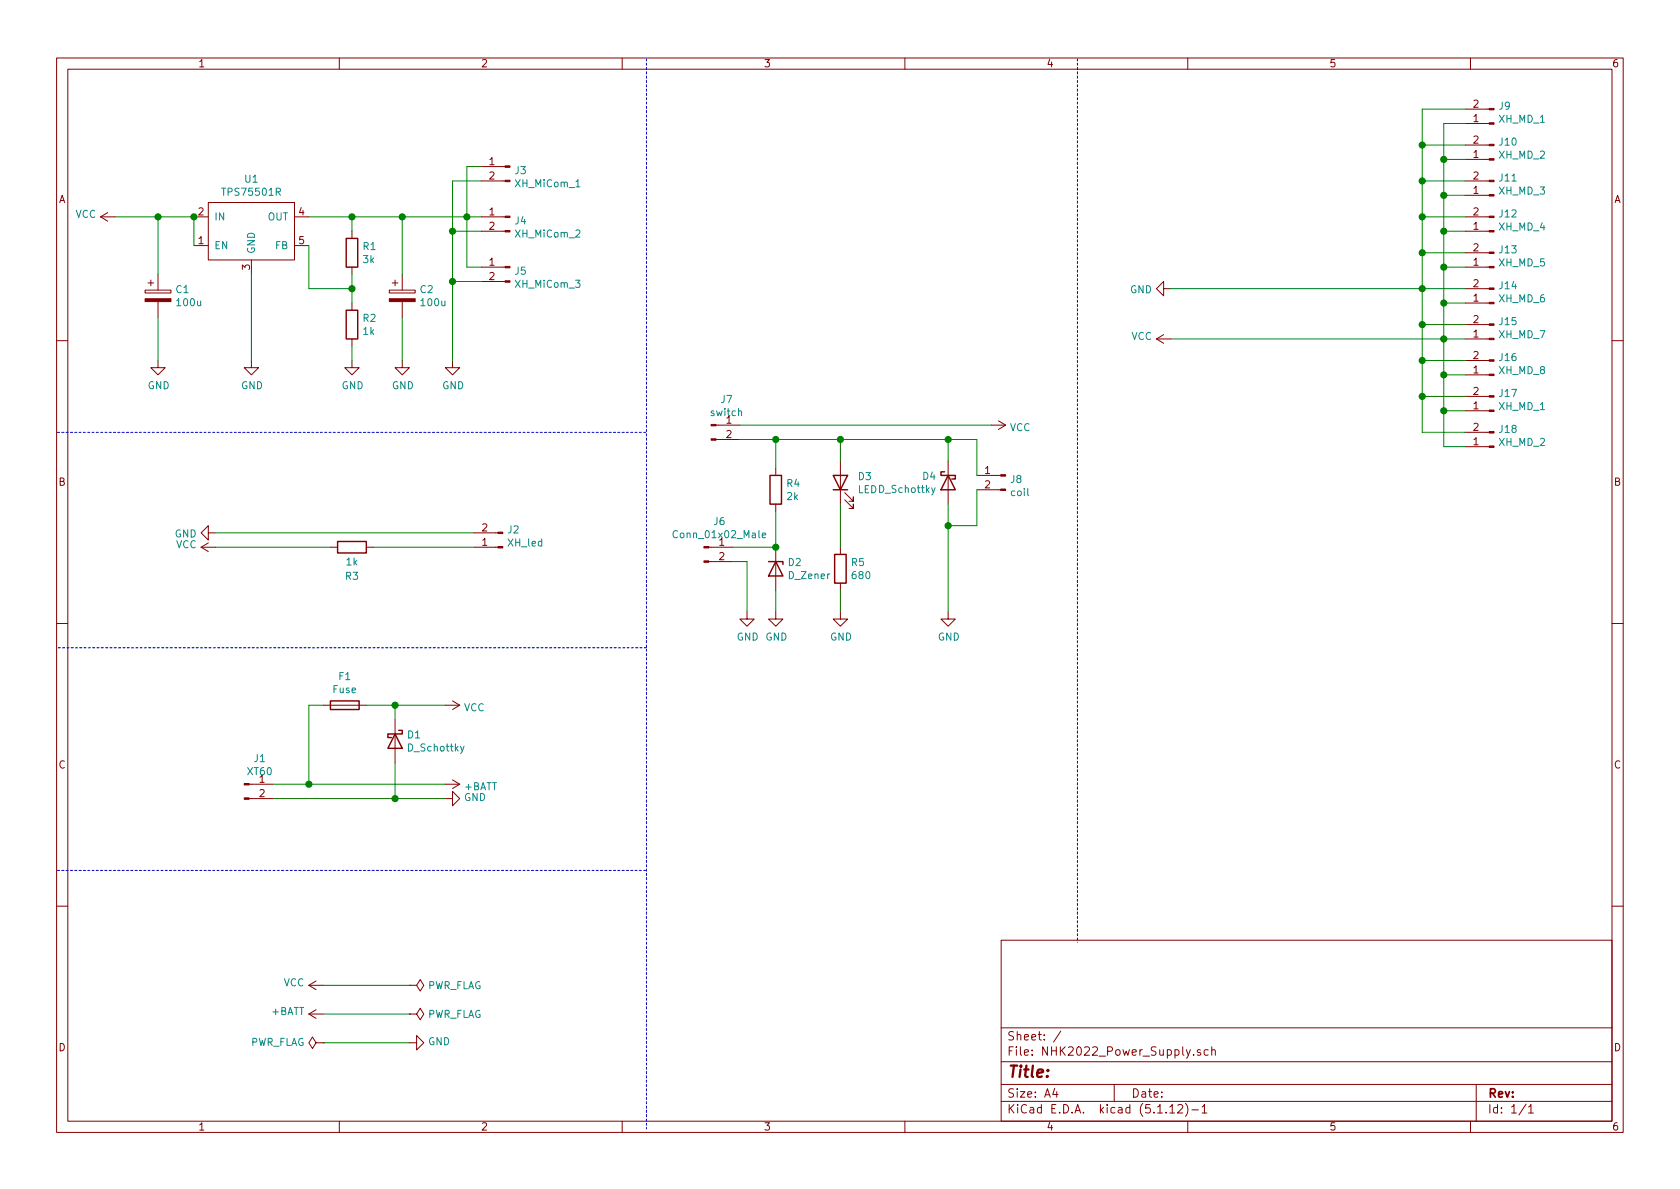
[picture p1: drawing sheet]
EESchema Schematic File Version 4
EELAYER 30 0
EELAYER END
$Descr A4 11693 8268
encoding utf-8
Sheet 1 1
Title ""
Date ""
Rev ""
Comp ""
Comment1 ""
Comment2 ""
Comment3 ""
Comment4 ""
$EndDescr
$Comp
L Connector:Conn_01x02_Male J1
U 1 1
P 1700 5450
F 0 "J1" H 1808 5631 50  0000 C CNN
F 1 "XT60" H 1808 5540 50  0000 C CNN
F 2 "XT60PW-M:AMASS_XT60PW-M" H 1700 5450 50  0001 C CNN
F 3 "~" H 1700 5450 50  0001 C CNN
	1    1700 5450
	1    0    0    -1  
$EndComp
$Comp
L power:GND #PWR013
U 1 1
P 3100 5550
F 0 "#PWR013" H 3100 5300 50  0001 C CNN
F 1 "GND" V 3105 5422 50  0000 R CNN
F 2 "" H 3100 5550 50  0001 C CNN
F 3 "" H 3100 5550 50  0001 C CNN
	1    3100 5550
	0    -1   -1   0   
$EndComp
$Comp
L power:+BATT #PWR012
U 1 1
P 3100 5450
F 0 "#PWR012" H 3100 5300 50  0001 C CNN
F 1 "+BATT" V 3115 5578 50  0000 L CNN
F 2 "" H 3100 5450 50  0001 C CNN
F 3 "" H 3100 5450 50  0001 C CNN
	1    3100 5450
	0    1    1    0   
$EndComp
$Comp
L power:+BATT #PWR07
U 1 1
P 2250 7050
F 0 "#PWR07" H 2250 6900 50  0001 C CNN
F 1 "+BATT" V 2265 7177 50  0000 L CNN
F 2 "" H 2250 7050 50  0001 C CNN
F 3 "" H 2250 7050 50  0001 C CNN
	1    2250 7050
	0    -1   -1   0   
$EndComp
$Comp
L power:PWR_FLAG #FLG03
U 1 1
P 2850 7050
F 0 "#FLG03" H 2850 7125 50  0001 C CNN
F 1 "PWR_FLAG" V 2850 7178 50  0000 L CNN
F 2 "" H 2850 7050 50  0001 C CNN
F 3 "~" H 2850 7050 50  0001 C CNN
	1    2850 7050
	0    1    1    0   
$EndComp
Wire Wire Line
	2250 7050 2850 7050
$Comp
L power:PWR_FLAG #FLG01
U 1 1
P 2250 7250
F 0 "#FLG01" H 2250 7325 50  0001 C CNN
F 1 "PWR_FLAG" V 2250 7377 50  0000 L CNN
F 2 "" H 2250 7250 50  0001 C CNN
F 3 "~" H 2250 7250 50  0001 C CNN
	1    2250 7250
	0    -1   -1   0   
$EndComp
$Comp
L power:GND #PWR010
U 1 1
P 2850 7250
F 0 "#PWR010" H 2850 7000 50  0001 C CNN
F 1 "GND" V 2855 7122 50  0000 R CNN
F 2 "" H 2850 7250 50  0001 C CNN
F 3 "" H 2850 7250 50  0001 C CNN
	1    2850 7250
	0    -1   -1   0   
$EndComp
Wire Wire Line
	2250 7250 2850 7250
$Comp
L Connector:Conn_01x02_Male J9
U 1 1
P 10400 850
F 0 "J9" H 10372 732 50  0000 R CNN
F 1 "XH_MD_1" H 10372 823 50  0000 R CNN
F 2 "Connector_JST:JST_XH_S2B-XH-A_1x02_P2.50mm_Horizontal" H 10400 850 50  0001 C CNN
F 3 "~" H 10400 850 50  0001 C CNN
	1    10400 850 
	-1   0    0    1   
$EndComp
$Comp
L Connector:Conn_01x02_Male J10
U 1 1
P 10400 1100
F 0 "J10" H 10372 982 50  0000 R CNN
F 1 "XH_MD_2" H 10372 1073 50  0000 R CNN
F 2 "Connector_JST:JST_XH_S2B-XH-A_1x02_P2.50mm_Horizontal" H 10400 1100 50  0001 C CNN
F 3 "~" H 10400 1100 50  0001 C CNN
	1    10400 1100
	-1   0    0    1   
$EndComp
$Comp
L Connector:Conn_01x02_Male J11
U 1 1
P 10400 1350
F 0 "J11" H 10372 1232 50  0000 R CNN
F 1 "XH_MD_3" H 10372 1323 50  0000 R CNN
F 2 "Connector_JST:JST_XH_S2B-XH-A_1x02_P2.50mm_Horizontal" H 10400 1350 50  0001 C CNN
F 3 "~" H 10400 1350 50  0001 C CNN
	1    10400 1350
	-1   0    0    1   
$EndComp
$Comp
L Connector:Conn_01x02_Male J12
U 1 1
P 10400 1600
F 0 "J12" H 10372 1482 50  0000 R CNN
F 1 "XH_MD_4" H 10372 1573 50  0000 R CNN
F 2 "Connector_JST:JST_XH_S2B-XH-A_1x02_P2.50mm_Horizontal" H 10400 1600 50  0001 C CNN
F 3 "~" H 10400 1600 50  0001 C CNN
	1    10400 1600
	-1   0    0    1   
$EndComp
$Comp
L Connector:Conn_01x02_Male J13
U 1 1
P 10400 1850
F 0 "J13" H 10372 1732 50  0000 R CNN
F 1 "XH_MD_5" H 10372 1823 50  0000 R CNN
F 2 "Connector_JST:JST_XH_S2B-XH-A_1x02_P2.50mm_Horizontal" H 10400 1850 50  0001 C CNN
F 3 "~" H 10400 1850 50  0001 C CNN
	1    10400 1850
	-1   0    0    1   
$EndComp
$Comp
L Connector:Conn_01x02_Male J14
U 1 1
P 10400 2100
F 0 "J14" H 10372 1982 50  0000 R CNN
F 1 "XH_MD_6" H 10372 2073 50  0000 R CNN
F 2 "Connector_JST:JST_XH_S2B-XH-A_1x02_P2.50mm_Horizontal" H 10400 2100 50  0001 C CNN
F 3 "~" H 10400 2100 50  0001 C CNN
	1    10400 2100
	-1   0    0    1   
$EndComp
Wire Wire Line
	10050 2350 10050 2100
Wire Wire Line
	10050 850  10200 850 
Wire Wire Line
	10050 1100 10200 1100
Connection ~ 10050 1100
Wire Wire Line
	10050 1100 10050 850 
Wire Wire Line
	10050 1350 10200 1350
Connection ~ 10050 1350
Wire Wire Line
	10050 1350 10050 1100
Wire Wire Line
	10050 1600 10200 1600
Connection ~ 10050 1600
Wire Wire Line
	10050 1600 10050 1350
Wire Wire Line
	10050 1850 10200 1850
Connection ~ 10050 1850
Wire Wire Line
	10050 1850 10050 1600
Wire Wire Line
	10050 2100 10200 2100
Connection ~ 10050 2100
Wire Wire Line
	10050 2100 10050 1850
Wire Wire Line
	10200 750  9900 750 
Wire Wire Line
	9900 750  9900 1000
Wire Wire Line
	10200 1000 9900 1000
Connection ~ 9900 1000
Wire Wire Line
	9900 1000 9900 1250
Wire Wire Line
	10200 1250 9900 1250
Connection ~ 9900 1250
Wire Wire Line
	9900 1250 9900 1500
Wire Wire Line
	10200 1500 9900 1500
Connection ~ 9900 1500
Wire Wire Line
	9900 1500 9900 1750
Wire Wire Line
	10200 1750 9900 1750
Connection ~ 9900 1750
Wire Wire Line
	9900 1750 9900 2000
Wire Wire Line
	10200 2000 9900 2000
Connection ~ 9900 2000
$Comp
L power:GND #PWR03
U 1 1
P 1500 3700
F 0 "#PWR03" H 1500 3450 50  0001 C CNN
F 1 "GND" V 1505 3572 50  0000 R CNN
F 2 "" H 1500 3700 50  0001 C CNN
F 3 "" H 1500 3700 50  0001 C CNN
	1    1500 3700
	0    1    1    0   
$EndComp
$Comp
L power:GND #PWR020
U 1 1
P 8150 2000
F 0 "#PWR020" H 8150 1750 50  0001 C CNN
F 1 "GND" V 8155 1872 50  0000 R CNN
F 2 "" H 8150 2000 50  0001 C CNN
F 3 "" H 8150 2000 50  0001 C CNN
	1    8150 2000
	0    1    1    0   
$EndComp
$Comp
L power:GND #PWR08
U 1 1
P 2450 2500
F 0 "#PWR08" H 2450 2250 50  0001 C CNN
F 1 "GND" H 2455 2327 50  0000 C CNN
F 2 "" H 2450 2500 50  0001 C CNN
F 3 "" H 2450 2500 50  0001 C CNN
	1    2450 2500
	1    0    0    -1  
$EndComp
Wire Wire Line
	2450 2400 2450 2500
$Comp
L Device:R R2
U 1 1
P 2450 2250
F 0 "R2" H 2520 2296 50  0000 L CNN
F 1 "1k" H 2520 2205 50  0000 L CNN
F 2 "Resistor_THT:R_Axial_DIN0207_L6.3mm_D2.5mm_P7.62mm_Horizontal" V 2380 2250 50  0001 C CNN
F 3 "~" H 2450 2250 50  0001 C CNN
	1    2450 2250
	1    0    0    -1  
$EndComp
Wire Wire Line
	2450 1500 2450 1600
$Comp
L Device:R R1
U 1 1
P 2450 1750
F 0 "R1" H 2520 1796 50  0000 L CNN
F 1 "3k" H 2520 1705 50  0000 L CNN
F 2 "Resistor_THT:R_Axial_DIN0207_L6.3mm_D2.5mm_P7.62mm_Horizontal" V 2380 1750 50  0001 C CNN
F 3 "~" H 2450 1750 50  0001 C CNN
	1    2450 1750
	1    0    0    -1  
$EndComp
$Comp
L Connector:Conn_01x02_Male J3
U 1 1
P 3550 1150
F 0 "J3" H 3522 1124 50  0000 R CNN
F 1 "XH_MiCom_1" H 3522 1033 50  0000 R CNN
F 2 "Connector_JST:JST_XH_S2B-XH-A_1x02_P2.50mm_Horizontal" H 3550 1150 50  0001 C CNN
F 3 "~" H 3550 1150 50  0001 C CNN
	1    3550 1150
	-1   0    0    -1  
$EndComp
$Comp
L power:GND #PWR09
U 1 1
P 2800 2500
F 0 "#PWR09" H 2800 2250 50  0001 C CNN
F 1 "GND" H 2805 2327 50  0000 C CNN
F 2 "" H 2800 2500 50  0001 C CNN
F 3 "" H 2800 2500 50  0001 C CNN
	1    2800 2500
	1    0    0    -1  
$EndComp
$Comp
L power:GND #PWR014
U 1 1
P 3150 2500
F 0 "#PWR014" H 3150 2250 50  0001 C CNN
F 1 "GND" H 3155 2327 50  0000 C CNN
F 2 "" H 3150 2500 50  0001 C CNN
F 3 "" H 3150 2500 50  0001 C CNN
	1    3150 2500
	1    0    0    -1  
$EndComp
Wire Notes Line
	400  3000 4500 3000
Wire Notes Line
	4500 400  4500 7850
Wire Notes Line
	7500 400  7500 6550
Wire Notes Line
	4500 4500 400  4500
Wire Notes Line
	400  6050 4500 6050
$Comp
L Connector:Conn_01x02_Male J4
U 1 1
P 3550 1500
F 0 "J4" H 3522 1474 50  0000 R CNN
F 1 "XH_MiCom_2" H 3522 1383 50  0000 R CNN
F 2 "Connector_JST:JST_XH_S2B-XH-A_1x02_P2.50mm_Horizontal" H 3550 1500 50  0001 C CNN
F 3 "~" H 3550 1500 50  0001 C CNN
	1    3550 1500
	-1   0    0    -1  
$EndComp
$Comp
L Connector:Conn_01x02_Male J5
U 1 1
P 3550 1850
F 0 "J5" H 3522 1824 50  0000 R CNN
F 1 "XH_MiCom_3" H 3522 1733 50  0000 R CNN
F 2 "Connector_JST:JST_XH_S2B-XH-A_1x02_P2.50mm_Horizontal" H 3550 1850 50  0001 C CNN
F 3 "~" H 3550 1850 50  0001 C CNN
	1    3550 1850
	-1   0    0    -1  
$EndComp
Wire Wire Line
	3350 1150 3250 1150
Wire Wire Line
	3250 1150 3250 1500
Connection ~ 3250 1500
Wire Wire Line
	3250 1500 3350 1500
Wire Wire Line
	3250 1500 3250 1850
Wire Wire Line
	3250 1850 3350 1850
Wire Wire Line
	3350 1250 3150 1250
Wire Wire Line
	3150 1250 3150 1600
Wire Wire Line
	3350 1600 3150 1600
Connection ~ 3150 1600
Wire Wire Line
	3150 1600 3150 1950
Wire Wire Line
	3350 1950 3150 1950
Connection ~ 3150 1950
Wire Wire Line
	3150 1950 3150 2500
$Comp
L Connector:Conn_01x02_Male J2
U 1 1
P 3500 3800
F 0 "J2" H 3472 3682 50  0000 R CNN
F 1 "XH_led" H 3472 3773 50  0000 R CNN
F 2 "Connector_JST:JST_XH_S2B-XH-A_1x02_P2.50mm_Horizontal" H 3500 3800 50  0001 C CNN
F 3 "~" H 3500 3800 50  0001 C CNN
	1    3500 3800
	-1   0    0    1   
$EndComp
$Comp
L Device:Fuse F1
U 1 1
P 2400 4900
F 0 "F1" V 2597 4900 50  0000 C CNN
F 1 "Fuse" V 2506 4900 50  0000 C CNN
F 2 "Fuse:Fuse_Holder" V 2330 4900 50  0001 C CNN
F 3 "~" H 2400 4900 50  0001 C CNN
	1    2400 4900
	0    -1   -1   0   
$EndComp
Connection ~ 1100 1500
Wire Wire Line
	1900 5450 2150 5450
Wire Wire Line
	2150 4900 2250 4900
Connection ~ 2150 5450
Wire Wire Line
	2150 5450 3100 5450
$Comp
L Connector:Conn_01x02_Male J7
U 1 1
P 4950 2950
F 0 "J7" H 5058 3131 50  0000 C CNN
F 1 "switch" H 5058 3040 50  0000 C CNN
F 2 "Connector_JST:JST_XH_S2B-XH-A_1x02_P2.50mm_Horizontal" H 4950 2950 50  0001 C CNN
F 3 "~" H 4950 2950 50  0001 C CNN
	1    4950 2950
	1    0    0    -1  
$EndComp
$Comp
L Connector:Conn_01x02_Male J8
U 1 1
P 7000 3300
F 0 "J8" H 6972 3274 50  0000 R CNN
F 1 "coil" H 6972 3183 50  0000 R CNN
F 2 "Connector_JST:JST_XH_S2B-XH-A_1x02_P2.50mm_Horizontal" H 7000 3300 50  0001 C CNN
F 3 "~" H 7000 3300 50  0001 C CNN
	1    7000 3300
	-1   0    0    -1  
$EndComp
Wire Wire Line
	6800 3050 6800 3300
$Comp
L Device:D_Schottky D4
U 1 1
P 6600 3350
F 0 "D4" V 6554 3430 50  0000 L CNN
F 1 "D_Schottky" V 6645 3430 50  0000 L CNN
F 2 "Diode_THT:D_DO-35_SOD27_P7.62mm_Horizontal" H 6600 3350 50  0001 C CNN
F 3 "~" H 6600 3350 50  0001 C CNN
	1    6600 3350
	0    -1   1    0   
$EndComp
Wire Wire Line
	6600 3050 6600 3200
Wire Wire Line
	6600 3500 6600 3650
$Comp
L power:GND #PWR018
U 1 1
P 6600 4250
F 0 "#PWR018" H 6600 4000 50  0001 C CNN
F 1 "GND" H 6605 4077 50  0000 C CNN
F 2 "" H 6600 4250 50  0001 C CNN
F 3 "" H 6600 4250 50  0001 C CNN
	1    6600 4250
	1    0    0    -1  
$EndComp
Wire Wire Line
	6800 3400 6800 3650
Wire Wire Line
	6800 3650 6600 3650
Wire Wire Line
	6600 3650 6600 4250
$Comp
L Device:LED D3
U 1 1
P 5850 3350
F 0 "D3" V 5889 3232 50  0000 R CNN
F 1 "LED" V 5798 3232 50  0000 R CNN
F 2 "LED_THT:LED_D3.0mm" H 5850 3350 50  0001 C CNN
F 3 "~" H 5850 3350 50  0001 C CNN
	1    5850 3350
	0    -1   -1   0   
$EndComp
Connection ~ 6600 3050
Wire Wire Line
	6600 3050 6800 3050
Connection ~ 6600 3650
Wire Wire Line
	5150 3050 5400 3050
$Comp
L Device:R R5
U 1 1
P 5850 3950
F 0 "R5" H 5920 3996 50  0000 L CNN
F 1 "680" H 5920 3905 50  0000 L CNN
F 2 "Resistor_THT:R_Axial_DIN0207_L6.3mm_D2.5mm_P7.62mm_Horizontal" V 5780 3950 50  0001 C CNN
F 3 "~" H 5850 3950 50  0001 C CNN
	1    5850 3950
	1    0    0    -1  
$EndComp
Wire Wire Line
	5850 3500 5850 3800
Wire Wire Line
	5850 3200 5850 3050
Connection ~ 5850 3050
Wire Wire Line
	5850 3050 6600 3050
Wire Wire Line
	5850 4100 5850 4250
$Comp
L power:GND #PWR017
U 1 1
P 5850 4250
F 0 "#PWR017" H 5850 4000 50  0001 C CNN
F 1 "GND" H 5855 4077 50  0000 C CNN
F 2 "" H 5850 4250 50  0001 C CNN
F 3 "" H 5850 4250 50  0001 C CNN
	1    5850 4250
	1    0    0    -1  
$EndComp
$Comp
L Device:D_Zener D2
U 1 1
P 5400 3950
F 0 "D2" V 5354 4030 50  0000 L CNN
F 1 "D_Zener" V 5445 4030 50  0000 L CNN
F 2 "Diode_THT:D_DO-34_SOD68_P7.62mm_Horizontal" H 5400 3950 50  0001 C CNN
F 3 "~" H 5400 3950 50  0001 C CNN
	1    5400 3950
	0    1    1    0   
$EndComp
$Comp
L Device:R R4
U 1 1
P 5400 3400
F 0 "R4" H 5470 3446 50  0000 L CNN
F 1 "2k" H 5470 3355 50  0000 L CNN
F 2 "Resistor_THT:R_Axial_DIN0207_L6.3mm_D2.5mm_P7.62mm_Horizontal" V 5330 3400 50  0001 C CNN
F 3 "~" H 5400 3400 50  0001 C CNN
	1    5400 3400
	1    0    0    -1  
$EndComp
Wire Wire Line
	5400 3050 5400 3250
Connection ~ 5400 3050
Wire Wire Line
	5400 3050 5850 3050
Wire Wire Line
	5400 4100 5400 4250
$Comp
L power:GND #PWR016
U 1 1
P 5400 4250
F 0 "#PWR016" H 5400 4000 50  0001 C CNN
F 1 "GND" H 5405 4077 50  0000 C CNN
F 2 "" H 5400 4250 50  0001 C CNN
F 3 "" H 5400 4250 50  0001 C CNN
	1    5400 4250
	1    0    0    -1  
$EndComp
$Comp
L Connector:Conn_01x02_Male J6
U 1 1
P 4900 3800
F 0 "J6" H 5008 3981 50  0000 C CNN
F 1 "Conn_01x02_Male" H 5008 3890 50  0000 C CNN
F 2 "Connector_JST:JST_XH_S2B-XH-A_1x02_P2.50mm_Horizontal" H 4900 3800 50  0001 C CNN
F 3 "~" H 4900 3800 50  0001 C CNN
	1    4900 3800
	1    0    0    -1  
$EndComp
Wire Wire Line
	5400 3550 5400 3800
Wire Wire Line
	5100 3800 5400 3800
Connection ~ 5400 3800
Wire Wire Line
	5100 3900 5200 3900
Wire Wire Line
	5200 3900 5200 4250
$Comp
L power:GND #PWR015
U 1 1
P 5200 4250
F 0 "#PWR015" H 5200 4000 50  0001 C CNN
F 1 "GND" H 5205 4077 50  0000 C CNN
F 2 "" H 5200 4250 50  0001 C CNN
F 3 "" H 5200 4250 50  0001 C CNN
	1    5200 4250
	1    0    0    -1  
$EndComp
Wire Wire Line
	2150 4900 2150 5450
Wire Wire Line
	8150 2000 9900 2000
Wire Wire Line
	1500 3700 3300 3700
Wire Wire Line
	8150 2350 10050 2350
$Comp
L Connector:Conn_01x02_Male J15
U 1 1
P 10400 2350
F 0 "J15" H 10372 2232 50  0000 R CNN
F 1 "XH_MD_7" H 10372 2323 50  0000 R CNN
F 2 "Connector_JST:JST_XH_S2B-XH-A_1x02_P2.50mm_Horizontal" H 10400 2350 50  0001 C CNN
F 3 "~" H 10400 2350 50  0001 C CNN
	1    10400 2350
	-1   0    0    1   
$EndComp
$Comp
L Connector:Conn_01x02_Male J16
U 1 1
P 10400 2600
F 0 "J16" H 10372 2482 50  0000 R CNN
F 1 "XH_MD_8" H 10372 2573 50  0000 R CNN
F 2 "Connector_JST:JST_XH_S2B-XH-A_1x02_P2.50mm_Horizontal" H 10400 2600 50  0001 C CNN
F 3 "~" H 10400 2600 50  0001 C CNN
	1    10400 2600
	-1   0    0    1   
$EndComp
Wire Wire Line
	10050 2350 10200 2350
Connection ~ 10050 2350
Wire Wire Line
	10050 2350 10050 2600
Wire Wire Line
	10050 2600 10200 2600
Wire Wire Line
	10200 2500 9900 2500
Wire Wire Line
	9900 2500 9900 2250
Connection ~ 9900 2250
Wire Wire Line
	9900 2250 9900 2000
Wire Wire Line
	9900 2250 10200 2250
Wire Wire Line
	2800 1500 2800 1900
Wire Wire Line
	2800 2200 2800 2500
$Comp
L power:VCC #PWR06
U 1 1
P 2250 6850
F 0 "#PWR06" H 2250 6700 50  0001 C CNN
F 1 "VCC" V 2265 6978 50  0000 L CNN
F 2 "" H 2250 6850 50  0001 C CNN
F 3 "" H 2250 6850 50  0001 C CNN
	1    2250 6850
	0    -1   -1   0   
$EndComp
$Comp
L power:PWR_FLAG #FLG02
U 1 1
P 2850 6850
F 0 "#FLG02" H 2850 6925 50  0001 C CNN
F 1 "PWR_FLAG" V 2850 6978 50  0000 L CNN
F 2 "" H 2850 6850 50  0001 C CNN
F 3 "~" H 2850 6850 50  0001 C CNN
	1    2850 6850
	0    1    1    0   
$EndComp
Wire Wire Line
	2250 6850 2850 6850
$Comp
L power:VCC #PWR011
U 1 1
P 3100 4900
F 0 "#PWR011" H 3100 4750 50  0001 C CNN
F 1 "VCC" V 3115 5028 50  0000 L CNN
F 2 "" H 3100 4900 50  0001 C CNN
F 3 "" H 3100 4900 50  0001 C CNN
	1    3100 4900
	0    1    1    0   
$EndComp
$Comp
L power:VCC #PWR04
U 1 1
P 1500 3800
F 0 "#PWR04" H 1500 3650 50  0001 C CNN
F 1 "VCC" V 1515 3927 50  0000 L CNN
F 2 "" H 1500 3800 50  0001 C CNN
F 3 "" H 1500 3800 50  0001 C CNN
	1    1500 3800
	0    -1   -1   0   
$EndComp
$Comp
L power:VCC #PWR01
U 1 1
P 800 1500
F 0 "#PWR01" H 800 1350 50  0001 C CNN
F 1 "VCC" V 815 1627 50  0000 L CNN
F 2 "" H 800 1500 50  0001 C CNN
F 3 "" H 800 1500 50  0001 C CNN
	1    800  1500
	0    -1   -1   0   
$EndComp
$Comp
L power:VCC #PWR021
U 1 1
P 8150 2350
F 0 "#PWR021" H 8150 2200 50  0001 C CNN
F 1 "VCC" V 8165 2477 50  0000 L CNN
F 2 "" H 8150 2350 50  0001 C CNN
F 3 "" H 8150 2350 50  0001 C CNN
	1    8150 2350
	0    -1   -1   0   
$EndComp
$Comp
L Device:R R3
U 1 1
P 2450 3800
F 0 "R3" V 2650 3800 50  0000 C CNN
F 1 "1k" V 2550 3800 50  0000 C CNN
F 2 "Resistor_THT:R_Axial_DIN0207_L6.3mm_D2.5mm_P7.62mm_Horizontal" V 2380 3800 50  0001 C CNN
F 3 "~" H 2450 3800 50  0001 C CNN
	1    2450 3800
	0    1    1    0   
$EndComp
Wire Wire Line
	2600 3800 3300 3800
Wire Wire Line
	1500 3800 2300 3800
$Comp
L power:VCC #PWR019
U 1 1
P 6900 2950
F 0 "#PWR019" H 6900 2800 50  0001 C CNN
F 1 "VCC" V 6915 3078 50  0000 L CNN
F 2 "" H 6900 2950 50  0001 C CNN
F 3 "" H 6900 2950 50  0001 C CNN
	1    6900 2950
	0    1    1    0   
$EndComp
Wire Wire Line
	6900 2950 5150 2950
$Comp
L Connector:Conn_01x02_Male J17
U 1 1
P 10400 2850
F 0 "J17" H 10372 2732 50  0000 R CNN
F 1 "XH_MD_1" H 10372 2823 50  0000 R CNN
F 2 "Connector_JST:JST_XH_S2B-XH-A_1x02_P2.50mm_Horizontal" H 10400 2850 50  0001 C CNN
F 3 "~" H 10400 2850 50  0001 C CNN
	1    10400 2850
	-1   0    0    1   
$EndComp
$Comp
L Connector:Conn_01x02_Male J18
U 1 1
P 10400 3100
F 0 "J18" H 10372 2982 50  0000 R CNN
F 1 "XH_MD_2" H 10372 3073 50  0000 R CNN
F 2 "Connector_JST:JST_XH_S2B-XH-A_1x02_P2.50mm_Horizontal" H 10400 3100 50  0001 C CNN
F 3 "~" H 10400 3100 50  0001 C CNN
	1    10400 3100
	-1   0    0    1   
$EndComp
Wire Wire Line
	10050 2850 10200 2850
Wire Wire Line
	10050 3100 10200 3100
Wire Wire Line
	10050 3100 10050 2850
Wire Wire Line
	10050 2850 10050 2600
Wire Wire Line
	10200 2750 9900 2750
Wire Wire Line
	9900 2750 9900 3000
Wire Wire Line
	10200 3000 9900 3000
Wire Wire Line
	9900 2500 9900 2750
Connection ~ 9900 2500
Connection ~ 9900 2750
Connection ~ 10050 2600
Connection ~ 10050 2850
Wire Wire Line
	1100 1500 1350 1500
Wire Wire Line
	1750 1900 1750 2500
$Comp
L power:GND #PWR05
U 1 1
P 1750 2500
F 0 "#PWR05" H 1750 2250 50  0001 C CNN
F 1 "GND" H 1755 2327 50  0000 C CNN
F 2 "" H 1750 2500 50  0001 C CNN
F 3 "" H 1750 2500 50  0001 C CNN
	1    1750 2500
	1    0    0    -1  
$EndComp
$Comp
L power:GND #PWR02
U 1 1
P 1100 2500
F 0 "#PWR02" H 1100 2250 50  0001 C CNN
F 1 "GND" H 1105 2327 50  0000 C CNN
F 2 "" H 1100 2500 50  0001 C CNN
F 3 "" H 1100 2500 50  0001 C CNN
	1    1100 2500
	1    0    0    -1  
$EndComp
Wire Wire Line
	1100 2200 1100 2500
Wire Wire Line
	1100 1500 1100 1900
$Comp
L Device:CP C1
U 1 1
P 1100 2050
F 0 "C1" H 1218 2096 50  0000 L CNN
F 1 "100u" H 1218 2005 50  0000 L CNN
F 2 "Capacitor_THT:CP_Radial_D6.3mm_P2.50mm" H 1138 1900 50  0001 C CNN
F 3 "~" H 1100 2050 50  0001 C CNN
	1    1100 2050
	1    0    0    -1  
$EndComp
$Comp
L Device:CP C2
U 1 1
P 2800 2050
F 0 "C2" H 2918 2096 50  0000 L CNN
F 1 "100u" H 2918 2005 50  0000 L CNN
F 2 "Capacitor_THT:CP_Radial_D6.3mm_P2.50mm" H 2838 1900 50  0001 C CNN
F 3 "~" H 2800 2050 50  0001 C CNN
	1    2800 2050
	1    0    0    -1  
$EndComp
Wire Wire Line
	2750 5550 3100 5550
Wire Wire Line
	1900 5550 2750 5550
Connection ~ 2750 5550
Wire Wire Line
	2750 5300 2750 5550
Wire Wire Line
	2750 4900 3100 4900
Wire Wire Line
	2550 4900 2750 4900
Connection ~ 2750 4900
Wire Wire Line
	2750 4900 2750 5000
$Comp
L Device:D_Schottky D1
U 1 1
P 2750 5150
F 0 "D1" V 2704 5230 50  0000 L CNN
F 1 "D_Schottky" V 2795 5230 50  0000 L CNN
F 2 "Diode_THT:D_DO-201_P12.70mm_Horizontal" H 2750 5150 50  0001 C CNN
F 3 "~" H 2750 5150 50  0001 C CNN
	1    2750 5150
	0    1    1    0   
$EndComp
Wire Wire Line
	1350 1500 1350 1700
Connection ~ 1350 1500
$Comp
L NHK2022_Power_supply:TPS75501R U1
U 1 1
P 1750 1600
F 0 "U1" H 1750 1965 50  0000 C CNN
F 1 "TPS75501R" H 1750 1874 50  0000 C CNN
F 2 "Package_TO_SOT_SMD:TO-263-5_TabPin3" H 1750 1600 50  0001 C CNN
F 3 "" H 1750 1600 50  0001 C CNN
	1    1750 1600
	1    0    0    -1  
$EndComp
Wire Wire Line
	2450 1900 2450 2000
Wire Wire Line
	2150 1500 2450 1500
Connection ~ 2450 1500
Wire Wire Line
	2150 1700 2150 2000
Wire Wire Line
	2150 2000 2450 2000
Connection ~ 2450 2000
Wire Wire Line
	2450 2000 2450 2100
Wire Wire Line
	1100 1500 800  1500
Wire Wire Line
	2450 1500 2800 1500
Connection ~ 2800 1500
Wire Wire Line
	2800 1500 3250 1500
$EndSCHEMATC
